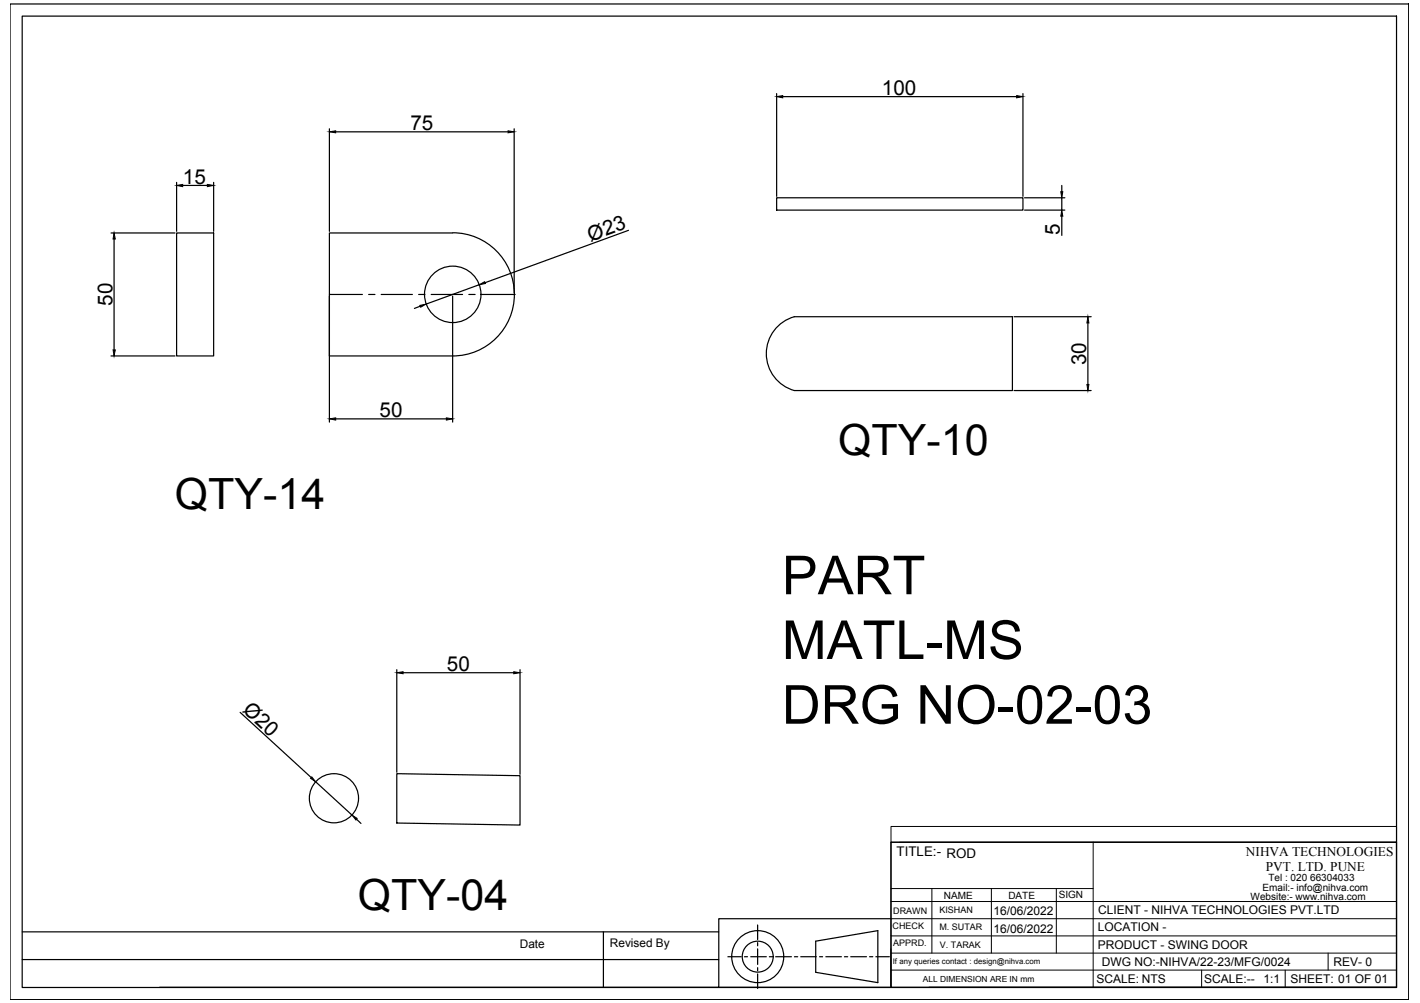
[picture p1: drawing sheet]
<svg xmlns="http://www.w3.org/2000/svg" width="297mm" height="210mm" viewBox="0 0 297 210" stroke-linecap="round" stroke-linejoin="round" font-family="sans-serif">
<!-- layer: 0 -->
<g fill="none" stroke="#000" stroke-width=".25">
<path d="M2.1 .8h292.6v208.4h-292.6zM4.6 3.4h287.5v203.3h-287.5zM162.5 19.6v21.5M214 19.6v21.5M36.9 38.2v10.2M38.2 38.8h5.2M44.7 38.2v10.2M68.9 27v21.4M70.2 27.6h36.1M107.6 27v34.3M163.7 20.2h49M222.1 38.8v1.3"/>
<path d="M23.2 48.8h13.4M23.9 50v23.2M36.9 48.8h7.8v25.7h-7.8zM94.7 48.8h-25.8v25.7h25.8a12.9 12.9 0 0 0 12.9-12.9M94.7 48.7a12.9 12.9 0 0 1 12.9 12.9M100.2 59.6l-11.1 4.1M131.5 48.2l-30 11M162.5 41.4h51.5v2.6h-51.5zM214.3 41.4h8.4M214.3 44h8.4M222.1 41.4v2.6M222.1 45.2v4.1"/>
<path d="M23.2 74.5h13.4M68.9 62v26.3M68.9 61.6h6.9M77.1 61.6h1.3M79.7 61.6h6.6M87.6 61.6h1.3M87.9 64.1l-1.2 .4M90.2 61.6h6.6M94.7 62v26.3M98.1 61.6h1.3M100.7 61.6h6.9M107.6 61.6h.1"/>
<path d="M166.1 66.3h45.7v15.4h-45.7M166.2 66.3a8 8 0 0 0-5.9 7.7 8 8 0 0 0 5.9 7.7M212.1 66.3h16.1M227.6 67.6v12.9M70.2 87.7h23.2M212.1 81.7h16.1M50.2 149.1l14.9 13.6M83 140.2v21.4M84.3 140.8h23.2M108.8 140.2v21.8M66 163.6l7.6 7M74.6 171.4l.9 .9"/>
<path d="M83 161.9l25.8 .4v10.4l-25.8-.5zM186.4 176.3h105.7v30.3h-105.7zM4.6 195h145.8M126.2 195v11.7M158.5 193.6v3M158.5 197.3v.6M158.5 198.6v3.2M170.6 197l13-2.2v10.8l-13-2.1zM186.4 192.3h-36v14.3h-117M4.6 200.8h145.8M150.4 206.6h36M152.3 200.2h2.8"/>
<path d="M155.7 200.2h.7M157 200.2h3.3M158.5 202.5v.6M158.5 203.8v3.1M160.9 200.2h.7M162.2 200.2h3.4M166.2 200.2h.7M167.5 200.2h3.3M171.4 200.2h.7M172.7 200.2h3.3M176.6 200.2h.7M178 200.2h3.3"/>
<path d="M181.9 200.2h.7M183.2 200.2h2.8M194.3 206.6h97.8"/>
<circle cx="94.7" cy="61.6" r="5.9"/>
<circle cx="69.9" cy="167.1" r="5.1"/>
<circle cx="158.5" cy="200.2" r="5.4"/>
<circle cx="158.5" cy="200.2" r="3.2"/>
</g>
<g fill="#000" stroke="#000" stroke-width=".21">
<path d="M36.9 38.8l1.3-.2v.5zM43.4 38.6l1.3 .2-1.3 .3zM68.9 27.6l1.3-.2v.4zM106.3 27.4l1.3 .2-1.3 .2zM162.5 20.2l1.2-.2v.5zM212.7 20l1.3 .2-1.3 .3zM23.9 48.8l.2 1.2h-.4zM100.2 59.6l1.2-.6 .1 .3zM221.9 40.1h.4l-.2 1.3zM222.1 44l.2 1.2h-.4zM23.7 73.2h.4l-.2 1.3zM87.8 63.9l1.3-.2-1.1 .6z"/>
<path d="M227.6 66.3l.2 1.3h-.4zM68.9 87.7l1.3-.3v.5zM93.4 87.4l1.3 .3-1.3 .2zM227.4 80.5h.4l-.2 1.2zM83 140.8l1.3-.2v.4zM107.5 140.6l1.3 .2-1.3 .2zM65.2 162.6l.8 1-1-.7zM73.6 170.6l1.1 .7-.2 .3z"/>
</g>
<g fill="none" stroke="#000" stroke-width=".21">
<path d="M186.4 173h105.7v3.3h-105.7zM186.4 176.3v30.3M188.2 176.3h103.9M228.7 176.3v30.3M186.4 199.5h105.7M186.4 195.9h105.7M186.4 192.3h105.7M186.4 188.7h105.7M186.4 186h42.3M194.9 186v13.5M207.4 186v13.5M221 186v13.5"/>
<path d="M277.8 199.5v3.5M186.4 203h105.7M251.4 203v3.6M268.8 203v3.6"/>
</g>
<g font-size="11.2">
<text x="163.6" y="124.4">PART</text>
<text x="163.6" y="137.9">MATL-MS</text>
<text x="163.6" y="151.5">DRG NO-02-03</text>
</g>
<g font-size="9">
<text x="175.3" y="95.2">QTY-10</text>
<text x="36.6" y="106.5">QTY-14</text>
<text x="74.8" y="190.4">QTY-04</text>
</g>
<g font-size="4.3">
<text x="184.5" y="19.9">100</text>
<text x="85.8" y="27.2">75</text>
<text x="38.3" y="38.5">15</text>
<text x="123.6" y="50.6" transform="rotate(-20 123.6 50.6)">Ø23</text>
<text x="221.7" y="49.1" transform="rotate(-90 221.7 49.1)">5</text>
<text x="23.5" y="64" transform="rotate(-90 23.5 64)">50</text>
<text x="227.2" y="76.4" transform="rotate(-90 227.2 76.4)">30</text>
<text x="79.4" y="87.3">50</text>
<text x="93.5" y="140.4">50</text>
<text x="50.6" y="148.8" transform="rotate(43 50.6 148.8)">Ø20</text>
</g>
<g font-size="2.8">
<text x="187.6" y="179.2">TITLE:- ROD</text>
<text x="260.6" y="179.1">NIHVA TECHNOLOGIES</text>
<text x="264.8" y="182.3">PVT. LTD. PUNE</text>
</g>
<g font-size="2.5">
<text x="207.8" y="191.6">16/06/2022</text>
<text x="229.7" y="191.3">CLIENT - NIHVA TECHNOLOGIES PVT.LTD</text>
<text x="207.8" y="195.2">16/06/2022</text>
<text x="229.6" y="194.9">LOCATION -</text>
<text x="108.7" y="198.5">Date</text>
<text x="127.6" y="198.2">Revised By</text>
<text x="229.6" y="198.5">PRODUCT - SWING DOOR</text>
<text x="230.5" y="202.1">DWG NO:-NIHVA/22-23/MFG/0024</text>
<text x="279" y="202.1">REV- 0</text>
<text x="229.3" y="205.7">SCALE: NTS</text>
<text x="251.9" y="205.7">SCALE:--</text>
<text x="264.3" y="205.7">1:1</text>
<text x="269.9" y="205.7">SHEET: 01 OF 01</text>
</g>
<g font-size="2.1">
<text x="265.3" y="184.4">Tel : 020 66304033</text>
<text x="197.4" y="188.1">NAME</text>
<text x="210.9" y="188.2">DATE</text>
<text x="221.5" y="188">SIGN</text>
<text x="261.6" y="188.4">Website:- www.nihva.com</text>
<text x="264.1" y="186.5">Email:- info@nihva.com</text>
</g>
<g font-size="1.9">
<text x="186.8" y="191.2">DRAWN</text>
<text x="196.5" y="191.1">KISHAN</text>
<text x="186.7" y="194.4">CHECK</text>
<text x="186.8" y="198">APPRD.</text>
<text x="196.5" y="194.7">M. SUTAR</text>
<text x="196.6" y="198.3">V. TARAK</text>
</g>
<text font-size="1.8" x="193" y="205.4">ALL DIMENSION ARE IN mm</text>
<text font-size="1.6" x="186.8" y="201.7">If any queries contact : design@nihva.com</text>
</svg>
